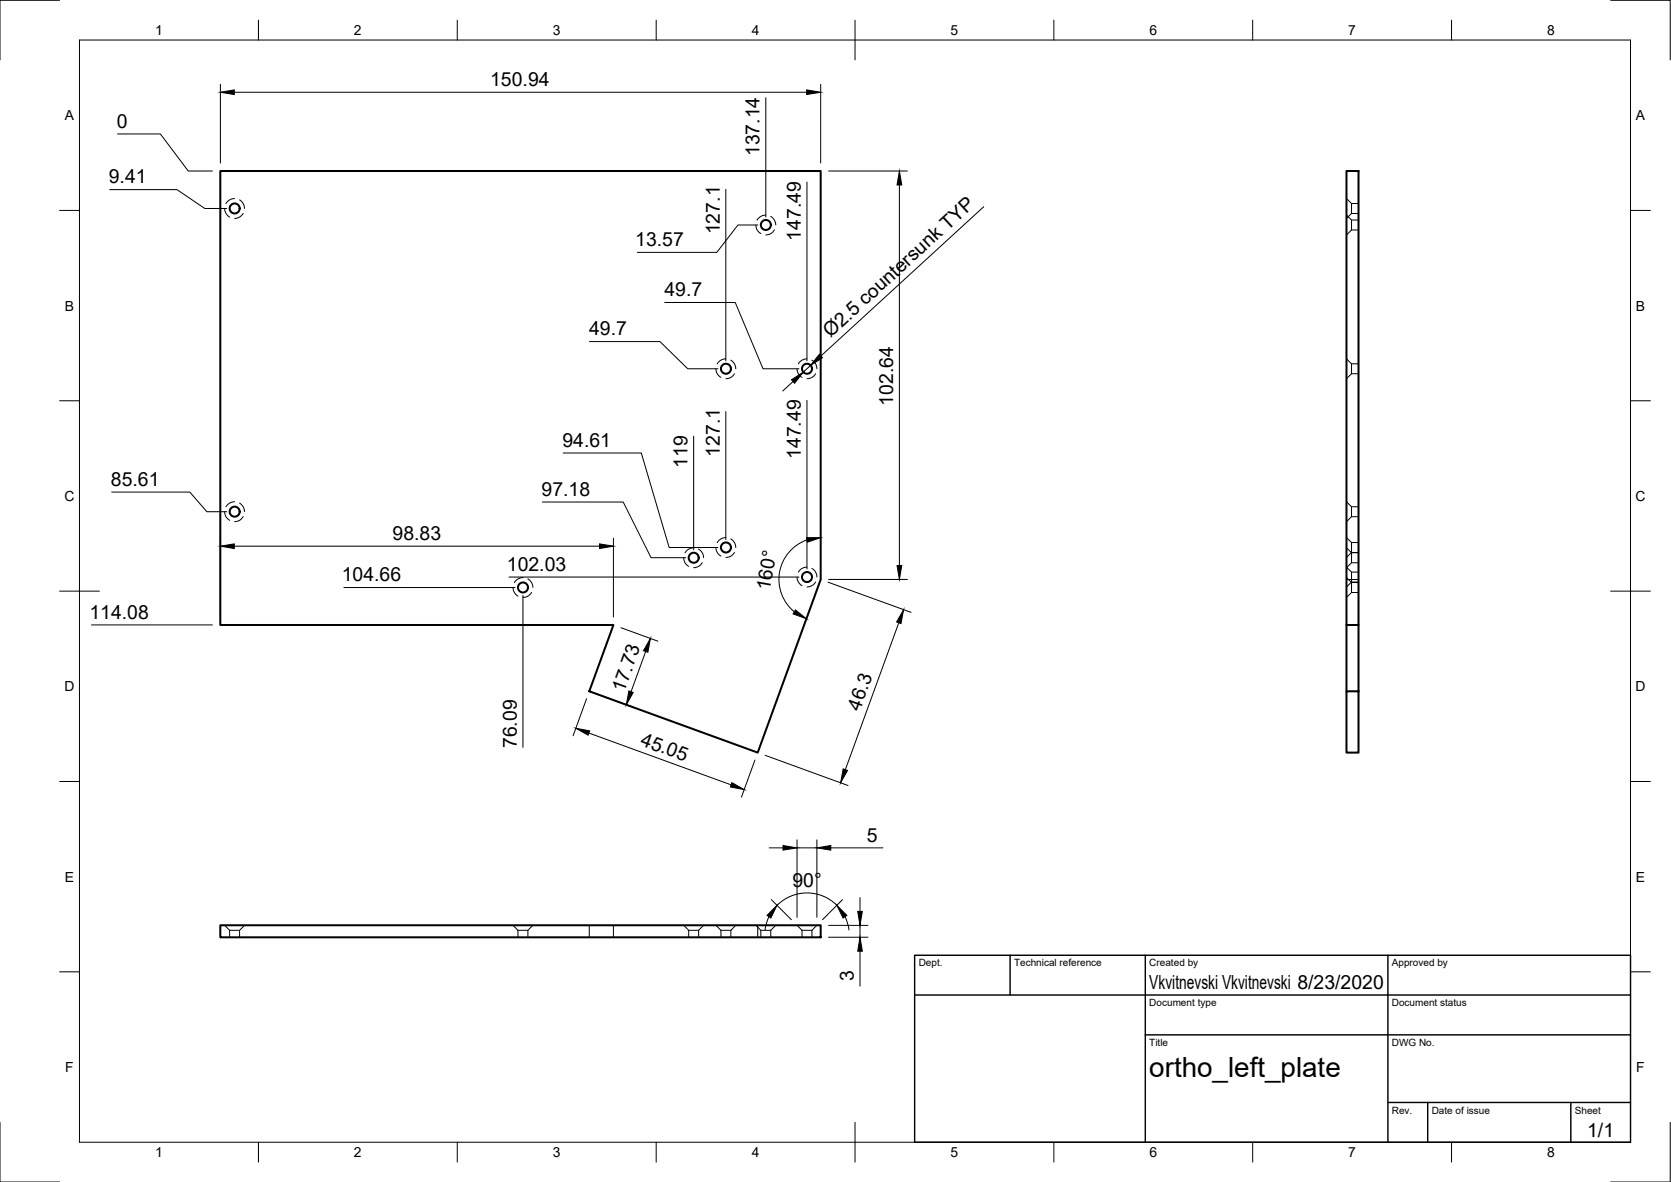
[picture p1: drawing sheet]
<svg xmlns="http://www.w3.org/2000/svg" width="420mm" height="297mm" viewBox="0 0 420 297" stroke-linecap="round" stroke-linejoin="round" font-family="sans-serif">
<!-- layer: Hidden -->
<g fill="none" stroke="#000" stroke-width=".25">
<path d="M56.5 52.4l.3 1.3 .9 .9M59 49.9l-1.2 .3-1 1M60.2 50.2l.8 .7 .5 1.5M61.2 53.6l-.8 .9-1.4 .4M190.1 56.5l.3 1.3 .9 .9M192.5 54l-1.1 .3-1 1M193.8 54.4l1 1.1 .3 1M194.7 57.8l-.8 .8-1.3 .4M338.6 49.9l1.2 1.2h1.8M338.6 54l1.2 1.3h1.8M339.8 51.1v2.5M339.8 55.3v2.5"/>
<path d="M339.8 53.6l-1.2 1.3M339.8 53.6h1.8M339.8 57.8l-1.2 1.2M339.8 57.8h1.8M180 92.7l.4 1.3 .9 .8M182.5 90.2l-1.2 .3-1 .9M183.7 90.5l1.1 1.1 .2 1.1M184.7 93.9l-.8 .9-1.4 .4M200.4 92.7l.4 1.3 .9 .8M202.9 90.2l-1.2 .3-1 .9M204.1 90.5l1.1 1.1 .2 1.1M205.1 93.9l-.8 .9-1.4 .4"/>
<path d="M338.6 90.2l1.2 1.2h1.8M339.8 91.4v2.5M339.8 93.9l-1.2 1.3M339.8 93.9h1.8M56.5 128.6l.3 1.3 .9 .9M59 126.1l-1.2 .3-1 1M60.2 126.4l1 1.1 .3 1.1M61.2 129.8l-.8 .9-1.4 .4M174.4 137.7l-1.2 .3-1 .9M175.6 138l1.1 1.1 .2 1.1M180 137.6l.4 1.3 .9 .8M182.5 135.1l-1.2 .3-1 1"/>
<path d="M183.7 135.4l1.1 1.1 .2 1.1M184.7 138.8l-.8 .9-1.4 .4M338.6 135.1l1.2 1.2h1.8M338.6 137.7l1.2 1.2h1.8M338.6 126.1l1.2 1.2h1.8M339.8 136.3v2.5M339.8 138.9v2.5M339.8 127.3v2.5M339.8 138.8l-1.2 1.3M339.8 138.8h1.8M339.8 129.8l-1.2 1.3M339.8 129.8h1.8"/>
<path d="M129 147.6l.3 1.3 .9 .9M131.5 145.1l-1.2 .3-1 1M132.7 145.5l1.1 1.1 .2 1M133.6 148.9l-.7 .8-1.4 .4M171.9 140.2l.4 1.2 .9 .9M176.6 141.4l-.8 .8-1.4 .4M200.4 145l.4 1.3 .9 .9M202.9 142.5l-1.2 .3-1 1M204.1 142.9l.8 .6 .5 1.5M205.1 146.2l-.8 .9-1.4 .4M338.6 145.1l1.2 1.3h1.8M338.6 142.5l1.2 1.3h1.8"/>
<path d="M338.6 145.6h3M339.8 146.4v2.5M339.8 143.8v2.5M339.8 148.9l-1.2 1.2M339.8 148.9h1.8M339.8 146.3l-1.2 1.2M339.8 146.3h1.8M339.8 141.4l-1.2 1.3M339.8 141.4h1.8M56.5 232.5l1.2 1.3M57.7 233.8h2.5M57.7 233.8v1.7"/>
<path d="M61.5 232.5l-1.3 1.3v1.7M129 232.5l1.2 1.3M130.2 233.8h2.5M130.2 233.8v1.7M134 232.5l-1.3 1.3v1.7M148.2 232.5v3M154.2 232.5v3M171.9 232.5l1.3 1.3M173.2 233.8h2.5M173.2 233.8v1.7M176.9 232.5l-1.2 1.3v1.7M180 232.5l1.3 1.3"/>
<path d="M181.3 233.8h2.5M181.3 233.8v1.7M185 232.5l-1.2 1.3v1.7M190.1 232.5l1.2 1.3M190.5 232.5v3M191.3 233.8h2.5M191.3 233.8v1.7M195.1 232.5l-1.3 1.3v1.7M200.4 232.5l1.3 1.3M201.7 233.8h2.5M201.7 233.8v1.7M205.4 232.5l-1.2 1.3v1.7"/>
</g>
<!-- layer: Visible -->
<g fill="none" stroke="#000" stroke-width=".51">
<path d="M55.4 43h151v102.6l-15.9 43.5-42.3-15.4 6-16.6h-98.8zM338.6 43h3v114.1h-3zM338.6 157.1v16.6M341.6 157.1v16.6M338.6 173.7h3v15.4h-3zM55.4 232.5h151v3h-151z"/>
<circle cx="59" cy="52.4" r="1.26"/>
<circle cx="192.6" cy="56.5" r="1.26"/>
<circle cx="182.5" cy="92.7" r="1.26"/>
<circle cx="202.9" cy="92.7" r="1.26"/>
<circle cx="59" cy="128.6" r="1.26"/>
<circle cx="182.5" cy="137.6" r="1.26"/>
<circle cx="131.5" cy="147.6" r="1.26"/>
<circle cx="174.4" cy="140.2" r="1.26"/>
<circle cx="202.9" cy="145" r="1.26"/>
</g>
<!-- layer: Border -->
<g fill="none" stroke="#000" stroke-width=".25">
<path d="M15 .1h-15v15M20 10.1h390v276.9h-390zM65 5.1v5M115 5.1v5M165 5.1v5M215 5.1v10M265 5.1v5M315 5.1v5M365 5.1v5M405 .1h15v15M15 52.9h5M410 52.9h5"/>
<path d="M15 100.7h5M410 100.7h5M15 148.6h10M405 148.6h10M15 196.4h5M410 196.4h5M15 244.2h5M410 244.2h5M0 282.1v14.9h15M65 287v5M115 287v5M165 287v5"/>
<path d="M215 282.1v9.9M265 287v5M315 287v5M365 287v5M420 282.1v14.9h-15"/>
</g>
<!-- layer: TitleBlock -->
<path d="M230 240.1h180v46.9h-180zM230 250h180M254 240.1v9.9M288 240.1v46.9M349 240.1v46.9M288 260.1h122M349 277.1h61M359 277.1v9.9M395 277.1v9.9" fill="none" stroke="#000" stroke-width=".36"/>
<!-- layer: Dimensions -->
<g fill="none" stroke="#000" stroke-width=".25">
<path d="M29.5 33.7h10.8l7 9.3h6.1M55.4 21.2v19.8M58.9 23.2h143.9M192.6 24.6v30M206.4 21.2v19.8M27.6 47.7h16.9l7 4.7h5.5M182.5 47.6v43.1M190.5 56.5h-5l-5.3 6.9h-19.9M202.9 45.8v44.9M208.3 43h19.9M226.1 46.5v95.6M247.4 52l-41 37.5"/>
<path d="M167.1 76h17.8l7 16.7h9M148.2 85.8h17.7l7 6.9h7.6M199.4 95.9l-2.6 2.4M203.8 91.8l-1.8 1.7M141.6 113.8h19.6l7.1 23.8h12.2M174.4 109.6v28.6M182.5 103.4v32.2M202.9 100.6v42.4M28.1 123.7h19.6l4.3 4.9h5M55.4 135.3v19.8M58.9 137.3h91.8M136.4 126.2h20.3l7 14h8.7"/>
<path d="M154.2 135.3v19.8M202.9 135.7a10.5 10.5 0 0 0-3.2 18.1M23 157h30.4M86.5 147.6h43M128 145h72.9M131.5 149.6v38.2M156.1 157.7l9.3 3.4M208.2 146.3l20.9 7.6M208.3 145.6h19.9M226 156.5l-13.4 36.9M147.5 175.6l-3.4 9.3M150.1 174.4l9.3 3.4"/>
<path d="M162.3 163.7l-3.6 10.1M148.1 184.2l35.7 13M189.8 191l-3.4 9.3M192.4 189.8l20.8 7.6M193.4 213.1h3.5M200.4 211.1v19.4M200.4 213.1h5M205.4 211.1v19.4M208.9 213.1h13.1M193.4 230.4l-.7 1.6-.3 1.7M194 226.1l5 5M195.4 227.5a10.6 10.6 0 0 1 15 0"/>
<path d="M208.3 232.5h9.9M208.3 235.5h9.9M211.8 226.1l-5 5M212.5 230.4l.6 1.6 .4 1.7M216.2 225.5v3.5M216.2 232.5v3M216.2 239v8.8"/>
</g>
<g fill="#000" stroke="#000" stroke-width=".25">
<path d="M55.4 23.2l3.5-.6v1.2zM202.8 22.6l3.6 .6-3.6 .6zM226.1 43l.6 3.5h-1.1zM199 95.4l3-1.9-2.2 2.8zM206 89l.8 .9-3 1.9zM55.4 137.3l3.5-.6v1.1zM150.7 136.7l3.5 .6-3.5 .5zM202.8 135.1h3.6l-3.4 1.2zM200 153.3l2.8 2.2-3.4-1.2zM227.2 153.2l-.7 3.5-1.1-.4zM225.6 142.1h1.1l-.6 3.5zM158.1 173.6l1.1 .4-1.7 3.1z"/>
<path d="M163.6 160.4l-.7 3.5-1.1-.4zM144.8 183l3.5 .7-.4 1zM184 196.7l3.1 1.7-3.5-.6zM212 193.2l1.1 .4-1.7 3.1zM196.9 212.5l3.5 .6-3.5 .5zM205.4 213.1l3.5-.6v1.1zM195.4 227.5l-1.6 3.2-.9-.7zM210.4 227.5l2.5 2.5-.9 .7zM215.7 229h1.1l-.6 3.5zM216.2 235.5l.6 3.5h-1.1z"/>
</g>
<text font-size="7" x="289" y="270.6">ortho_left_plate</text>
<g font-size="4.9">
<text x="123.3" y="21.6">150.94</text>
<text x="29.3" y="32.1">0</text>
<text x="191" y="39.3" transform="rotate(-90 191 39.3)">137.14</text>
<text x="27.4" y="46.1">9.41</text>
<text x="181" y="58.9" transform="rotate(-90 181 58.9)">127.1</text>
<text x="159.7" y="61.9">13.57</text>
<text x="201.3" y="60.5" transform="rotate(-90 201.3 60.5)">147.49</text>
<text x="167.1" y="74.5">49.7</text>
<text x="148.1" y="84.3">49.7</text>
<text x="208.8" y="85" transform="rotate(-42 208.8 85)">Ø2.5 countersunk TYP</text>
<text x="224.6" y="101.9" transform="rotate(-90 224.6 101.9)">102.64</text>
<text x="141.4" y="112.3">94.61</text>
<text x="172.8" y="117.5" transform="rotate(-90 172.8 117.5)">119</text>
<text x="181" y="114.8" transform="rotate(-90 181 114.8)">127.1</text>
<text x="201.3" y="115.3" transform="rotate(-90 201.3 115.3)">147.49</text>
<text x="27.9" y="122.1">85.61</text>
<text x="136.2" y="124.6">97.18</text>
<text x="98.7" y="135.7">98.83</text>
<text x="127.4" y="143.5">102.03</text>
<text x="85.9" y="146.1">104.66</text>
<text x="193.5" y="148.6" transform="rotate(-80 193.5 148.6)">160°</text>
<text x="22.5" y="155.5">114.08</text>
<text x="156.9" y="174.1" transform="rotate(-70 156.9 174.1)">17.73</text>
<text x="216.2" y="178.8" transform="rotate(-70 216.2 178.8)">46.3</text>
<text x="129.9" y="188.1" transform="rotate(-90 129.9 188.1)">76.09</text>
<text x="160.8" y="187.2" transform="rotate(20 160.8 187.2)">45.05</text>
<text x="218" y="211.5">5</text>
<text x="199.3" y="222.8">90°</text>
<text x="214.7" y="246.5" transform="rotate(-90 214.7 246.5)">3</text>
<text x="289" y="248.5">Vkvitnevski Vkvitnevski 8/23/2020</text>
<text x="399.1" y="285.7">1/1</text>
</g>
<g font-size="3.5">
<text x="39" y="8.8">1</text>
<text x="89" y="8.8">2</text>
<text x="139" y="8.8">3</text>
<text x="189" y="8.8">4</text>
<text x="239" y="8.8">5</text>
<text x="289" y="8.8">6</text>
<text x="339" y="8.8">7</text>
<text x="389" y="8.8">8</text>
<text x="16.3" y="30.2">A</text>
<text x="411.3" y="30.2">A</text>
<text x="16.3" y="78">B</text>
<text x="411.3" y="78">B</text>
<text x="16.2" y="125.9">C</text>
<text x="411.2" y="125.9">C</text>
<text x="16.2" y="173.7">D</text>
<text x="411.2" y="173.7">D</text>
<text x="16.3" y="221.6">E</text>
<text x="411.3" y="221.6">E</text>
<text x="16.4" y="269.4">F</text>
<text x="411.4" y="269.4">F</text>
<text x="39" y="290.8">1</text>
<text x="89" y="290.8">2</text>
<text x="139" y="290.8">3</text>
<text x="189" y="290.8">4</text>
<text x="239" y="290.8">5</text>
<text x="289" y="290.8">6</text>
<text x="339" y="290.8">7</text>
<text x="389" y="290.8">8</text>
</g>
<g font-size="2.5">
<text x="231" y="242.9">Dept.</text>
<text x="255" y="242.9">Technical reference</text>
<text x="289" y="242.9">Created by</text>
<text x="350" y="242.9">Approved by</text>
<text x="289" y="252.8">Document type</text>
<text x="350" y="252.8">Document status</text>
<text x="289" y="262.9">Title</text>
<text x="350" y="262.9">DWG No.</text>
<text x="350" y="279.9">Rev.</text>
<text x="360" y="279.9">Date of issue</text>
<text x="396" y="279.9">Sheet</text>
</g>
</svg>
